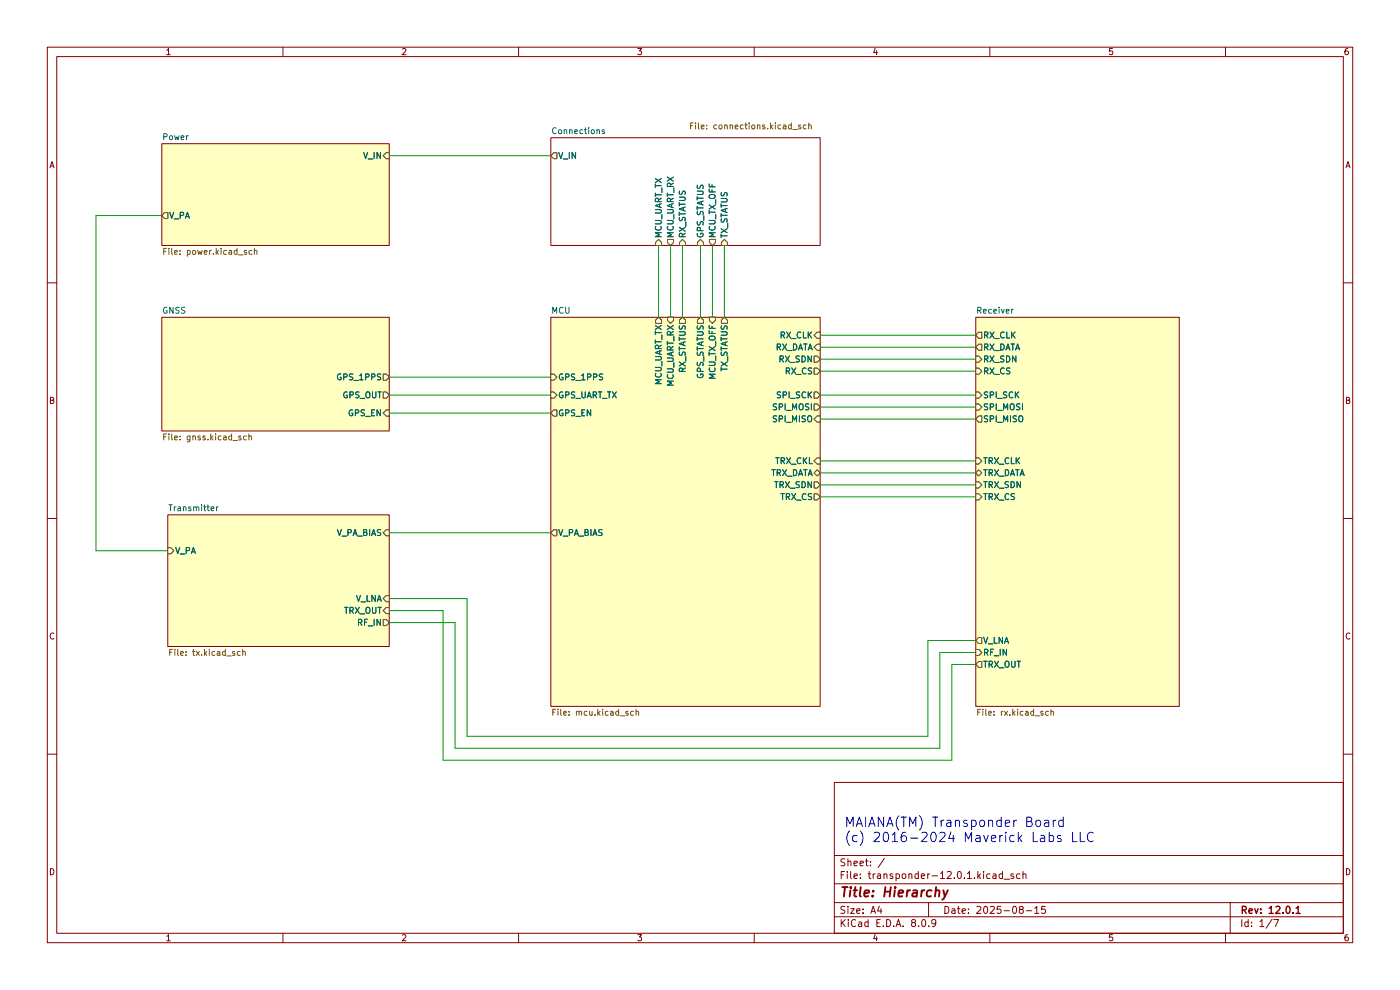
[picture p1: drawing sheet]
(kicad_sch
 (version 20231120)
 (generator "eeschema")
 (generator_version "8.0")
 (paper "A4")
 (title_block
  (title "Hierarchy")
  (date "2025-08-15")
  (rev "12.0.1"))
 (lib_symbols)
 (wire
  (pts (xy 20.32 45.72) (xy 20.32 116.84))
  (stroke (width 0) (type default)))
 (wire
  (pts (xy 142.24 52.07) (xy 142.24 67.31))
  (stroke (width 0) (type default)))
 (wire
  (pts (xy 173.99 100.33) (xy 207.01 100.33))
  (stroke (width 0) (type default)))
 (wire
  (pts (xy 96.52 132.08) (xy 96.52 158.75))
  (stroke (width 0) (type default)))
 (wire
  (pts (xy 199.39 158.75) (xy 199.39 138.43))
  (stroke (width 0) (type default)))
 (wire
  (pts (xy 20.32 116.84) (xy 35.56 116.84))
  (stroke (width 0) (type default)))
 (wire
  (pts (xy 196.85 135.89) (xy 196.85 156.21))
  (stroke (width 0) (type default)))
 (wire
  (pts (xy 20.32 45.72) (xy 34.29 45.72))
  (stroke (width 0) (type default)))
 (wire
  (pts (xy 173.99 83.82) (xy 207.01 83.82))
  (stroke (width 0) (type default)))
 (wire
  (pts (xy 139.7 52.07) (xy 139.7 67.31))
  (stroke (width 0) (type default)))
 (wire
  (pts (xy 144.78 52.07) (xy 144.78 67.31))
  (stroke (width 0) (type default)))
 (wire
  (pts (xy 173.99 78.74) (xy 207.01 78.74))
  (stroke (width 0) (type default)))
 (wire
  (pts (xy 173.99 76.2) (xy 207.01 76.2))
  (stroke (width 0) (type default)))
 (wire
  (pts (xy 201.93 161.29) (xy 93.98 161.29))
  (stroke (width 0) (type default)))
 (wire
  (pts (xy 173.99 73.66) (xy 207.01 73.66))
  (stroke (width 0) (type default)))
 (wire
  (pts (xy 173.99 71.12) (xy 207.01 71.12))
  (stroke (width 0) (type default)))
 (wire
  (pts (xy 148.59 52.07) (xy 148.59 67.31))
  (stroke (width 0) (type default)))
 (wire
  (pts (xy 173.99 102.87) (xy 207.01 102.87))
  (stroke (width 0) (type default)))
 (wire
  (pts (xy 82.55 129.54) (xy 93.98 129.54))
  (stroke (width 0) (type default)))
 (wire
  (pts (xy 173.99 97.79) (xy 207.01 97.79))
  (stroke (width 0) (type default)))
 (wire
  (pts (xy 207.01 135.89) (xy 196.85 135.89))
  (stroke (width 0) (type default)))
 (wire
  (pts (xy 82.55 33.02) (xy 116.84 33.02))
  (stroke (width 0) (type default)))
 (wire
  (pts (xy 82.55 87.63) (xy 116.84 87.63))
  (stroke (width 0) (type default)))
 (wire
  (pts (xy 199.39 138.43) (xy 207.01 138.43))
  (stroke (width 0) (type default)))
 (wire
  (pts (xy 82.55 80.01) (xy 116.84 80.01))
  (stroke (width 0) (type default)))
 (wire
  (pts (xy 82.55 113.03) (xy 116.84 113.03))
  (stroke (width 0) (type default)))
 (wire
  (pts (xy 93.98 161.29) (xy 93.98 129.54))
  (stroke (width 0) (type default)))
 (wire
  (pts (xy 173.99 88.9) (xy 207.01 88.9))
  (stroke (width 0) (type default)))
 (wire
  (pts (xy 173.99 86.36) (xy 207.01 86.36))
  (stroke (width 0) (type default)))
 (wire
  (pts (xy 82.55 132.08) (xy 96.52 132.08))
  (stroke (width 0) (type default)))
 (wire
  (pts (xy 96.52 158.75) (xy 199.39 158.75))
  (stroke (width 0) (type default)))
 (wire
  (pts (xy 82.55 83.82) (xy 116.84 83.82))
  (stroke (width 0) (type default)))
 (wire
  (pts (xy 201.93 140.97) (xy 201.93 161.29))
  (stroke (width 0) (type default)))
 (wire
  (pts (xy 99.06 127) (xy 82.55 127))
  (stroke (width 0) (type default)))
 (wire
  (pts (xy 196.85 156.21) (xy 99.06 156.21))
  (stroke (width 0) (type default)))
 (wire
  (pts (xy 173.99 105.41) (xy 207.01 105.41))
  (stroke (width 0) (type default)))
 (wire
  (pts (xy 153.67 52.07) (xy 153.67 67.31))
  (stroke (width 0) (type default)))
 (wire
  (pts (xy 151.13 52.07) (xy 151.13 67.31))
  (stroke (width 0) (type default)))
 (wire
  (pts (xy 207.01 140.97) (xy 201.93 140.97))
  (stroke (width 0) (type default)))
 (wire
  (pts (xy 99.06 156.21) (xy 99.06 127))
  (stroke (width 0) (type default)))
 (text "MAIANA(TM) Transponder Board\n(c) 2016-2024 Maverick Labs LLC"
  (exclude_from_sim no)
  (at 179.07 179.07 0)
  (effects (font (size 2 2)) (justify left bottom)))
 (sheet
  (at 116.84 67.31)
  (size 57.15 82.55)
  (fields_autoplaced yes)
  (stroke (width 0.1524) (type solid))
  (fill (color 255 255 194 1.0000))
  (property "Sheetname" "MCU" (at 116.84 66.5984 0) (effects (font (size 1.27 1.27)) (justify left bottom)))
  (property "Sheetfile" "mcu.kicad_sch" (at 116.84 150.4446 0) (effects (font (size 1.27 1.27)) (justify left top)))
  (pin "RX_CS" output (at 173.99 78.74 0) (effects (font (size 1.27 1.27)) (justify right)))
  (pin "RX_SDN" output (at 173.99 76.2 0) (effects (font (size 1.27 1.27)) (justify right)))
  (pin "MCU_UART_TX" output (at 139.7 67.31 90) (effects (font (size 1.27 1.27)) (justify right)))
  (pin "V_PA_BIAS" output (at 116.84 113.03 180) (effects (font (size 1.27 1.27)) (justify left)))
  (pin "SPI_MOSI" output (at 173.99 86.36 0) (effects (font (size 1.27 1.27)) (justify right)))
  (pin "SPI_MISO" input (at 173.99 88.9 0) (effects (font (size 1.27 1.27)) (justify right)))
  (pin "MCU_UART_RX" input (at 142.24 67.31 90) (effects (font (size 1.27 1.27)) (justify right)))
  (pin "TRX_CS" output (at 173.99 105.41 0) (effects (font (size 1.27 1.27)) (justify right)))
  (pin "GPS_1PPS" input (at 116.84 80.01 180) (effects (font (size 1.27 1.27)) (justify left)))
  (pin "SPI_SCK" output (at 173.99 83.82 0) (effects (font (size 1.27 1.27)) (justify right)))
  (pin "RX_STATUS" output (at 144.78 67.31 90) (effects (font (size 1.27 1.27)) (justify right)))
  (pin "GPS_UART_TX" input (at 116.84 83.82 180) (effects (font (size 1.27 1.27)) (justify left)))
  (pin "GPS_STATUS" output (at 148.59 67.31 90) (effects (font (size 1.27 1.27)) (justify right)))
  (pin "MCU_TX_OFF" input (at 151.13 67.31 90) (effects (font (size 1.27 1.27)) (justify right)))
  (pin "GPS_EN" output (at 116.84 87.63 180) (effects (font (size 1.27 1.27)) (justify left)))
  (pin "TRX_CKL" input (at 173.99 97.79 0) (effects (font (size 1.27 1.27)) (justify right)))
  (pin "RX_DATA" input (at 173.99 73.66 0) (effects (font (size 1.27 1.27)) (justify right)))
  (pin "TX_STATUS" output (at 153.67 67.31 90) (effects (font (size 1.27 1.27)) (justify right)))
  (pin "TRX_SDN" output (at 173.99 102.87 0) (effects (font (size 1.27 1.27)) (justify right)))
  (pin "TRX_DATA" bidirectional (at 173.99 100.33 0) (effects (font (size 1.27 1.27)) (justify right)))
  (pin "RX_CLK" input (at 173.99 71.12 0) (effects (font (size 1.27 1.27)) (justify right))))
 (sheet
  (at 34.29 67.31)
  (size 48.26 24.13)
  (fields_autoplaced yes)
  (stroke (width 0.1524) (type solid))
  (fill (color 255 255 194 1.0000))
  (property "Sheetname" "GNSS" (at 34.29 66.5984 0) (effects (font (size 1.27 1.27)) (justify left bottom)))
  (property "Sheetfile" "gnss.kicad_sch" (at 34.29 92.0246 0) (effects (font (size 1.27 1.27)) (justify left top)))
  (pin "GPS_OUT" output (at 82.55 83.82 0) (effects (font (size 1.27 1.27)) (justify right)))
  (pin "GPS_1PPS" output (at 82.55 80.01 0) (effects (font (size 1.27 1.27)) (justify right)))
  (pin "GPS_EN" input (at 82.55 87.63 0) (effects (font (size 1.27 1.27)) (justify right))))
 (sheet
  (at 116.84 29.21)
  (size 57.15 22.86)
  (stroke (width 0.1524) (type solid))
  (fill (color 255 255 255 1.0000))
  (property "Sheetname" "Connections" (at 116.84 28.4984 0) (effects (font (size 1.27 1.27)) (justify left bottom)))
  (property "Sheetfile" "connections.kicad_sch" (at 146.05 26.035 0) (effects (font (size 1.27 1.27)) (justify left top)))
  (pin "GPS_STATUS" input (at 148.59 52.07 270) (effects (font (size 1.27 1.27)) (justify left)))
  (pin "TX_STATUS" input (at 153.67 52.07 270) (effects (font (size 1.27 1.27)) (justify left)))
  (pin "RX_STATUS" input (at 144.78 52.07 270) (effects (font (size 1.27 1.27)) (justify left)))
  (pin "MCU_UART_RX" output (at 142.24 52.07 270) (effects (font (size 1.27 1.27)) (justify left)))
  (pin "MCU_UART_TX" input (at 139.7 52.07 270) (effects (font (size 1.27 1.27)) (justify left)))
  (pin "V_IN" output (at 116.84 33.02 180) (effects (font (size 1.27 1.27)) (justify left)))
  (pin "MCU_TX_OFF" output (at 151.13 52.07 270) (effects (font (size 1.27 1.27)) (justify left))))
 (sheet
  (at 207.01 67.31)
  (size 43.18 82.55)
  (fields_autoplaced yes)
  (stroke (width 0.1524) (type solid))
  (fill (color 255 255 194 1.0000))
  (property "Sheetname" "Receiver" (at 207.01 66.5984 0) (effects (font (size 1.27 1.27)) (justify left bottom)))
  (property "Sheetfile" "rx.kicad_sch" (at 207.01 150.4446 0) (effects (font (size 1.27 1.27)) (justify left top)))
  (pin "TRX_DATA" bidirectional (at 207.01 100.33 180) (effects (font (size 1.27 1.27)) (justify left)))
  (pin "RX_CLK" output (at 207.01 71.12 180) (effects (font (size 1.27 1.27)) (justify left)))
  (pin "RX_DATA" output (at 207.01 73.66 180) (effects (font (size 1.27 1.27)) (justify left)))
  (pin "RX_SDN" input (at 207.01 76.2 180) (effects (font (size 1.27 1.27)) (justify left)))
  (pin "RX_CS" input (at 207.01 78.74 180) (effects (font (size 1.27 1.27)) (justify left)))
  (pin "SPI_MISO" output (at 207.01 88.9 180) (effects (font (size 1.27 1.27)) (justify left)))
  (pin "SPI_MOSI" input (at 207.01 86.36 180) (effects (font (size 1.27 1.27)) (justify left)))
  (pin "SPI_SCK" input (at 207.01 83.82 180) (effects (font (size 1.27 1.27)) (justify left)))
  (pin "TRX_SDN" input (at 207.01 102.87 180) (effects (font (size 1.27 1.27)) (justify left)))
  (pin "TRX_CS" input (at 207.01 105.41 180) (effects (font (size 1.27 1.27)) (justify left)))
  (pin "TRX_OUT" output (at 207.01 140.97 180) (effects (font (size 1.27 1.27)) (justify left)))
  (pin "TRX_CLK" input (at 207.01 97.79 180) (effects (font (size 1.27 1.27)) (justify left)))
  (pin "RF_IN" input (at 207.01 138.43 180) (effects (font (size 1.27 1.27)) (justify left)))
  (pin "V_LNA" output (at 207.01 135.89 180) (effects (font (size 1.27 1.27)) (justify left))))
 (sheet
  (at 35.56 109.22)
  (size 46.99 27.94)
  (fields_autoplaced yes)
  (stroke (width 0.1524) (type solid))
  (fill (color 255 255 194 1.0000))
  (property "Sheetname" "Transmitter" (at 35.56 108.5084 0) (effects (font (size 1.27 1.27)) (justify left bottom)))
  (property "Sheetfile" "tx.kicad_sch" (at 35.56 137.7446 0) (effects (font (size 1.27 1.27)) (justify left top)))
  (pin "V_PA" input (at 35.56 116.84 180) (effects (font (size 1.27 1.27)) (justify left)))
  (pin "RF_IN" output (at 82.55 132.08 0) (effects (font (size 1.27 1.27)) (justify right)))
  (pin "V_PA_BIAS" input (at 82.55 113.03 0) (effects (font (size 1.27 1.27)) (justify right)))
  (pin "TRX_OUT" input (at 82.55 129.54 0) (effects (font (size 1.27 1.27)) (justify right)))
  (pin "V_LNA" input (at 82.55 127 0) (effects (font (size 1.27 1.27)) (justify right))))
 (sheet
  (at 34.29 30.48)
  (size 48.26 21.59)
  (fields_autoplaced yes)
  (stroke (width 0.1524) (type solid))
  (fill (color 255 255 194 1.0000))
  (property "Sheetname" "Power" (at 34.29 29.7684 0) (effects (font (size 1.27 1.27)) (justify left bottom)))
  (property "Sheetfile" "power.kicad_sch" (at 34.29 52.6546 0) (effects (font (size 1.27 1.27)) (justify left top)))
  (pin "V_IN" input (at 82.55 33.02 0) (effects (font (size 1.27 1.27)) (justify right)))
  (pin "V_PA" output (at 34.29 45.72 180) (effects (font (size 1.27 1.27)) (justify left))))
 (sheet_instances
  (path ""
   (page "1"))))
